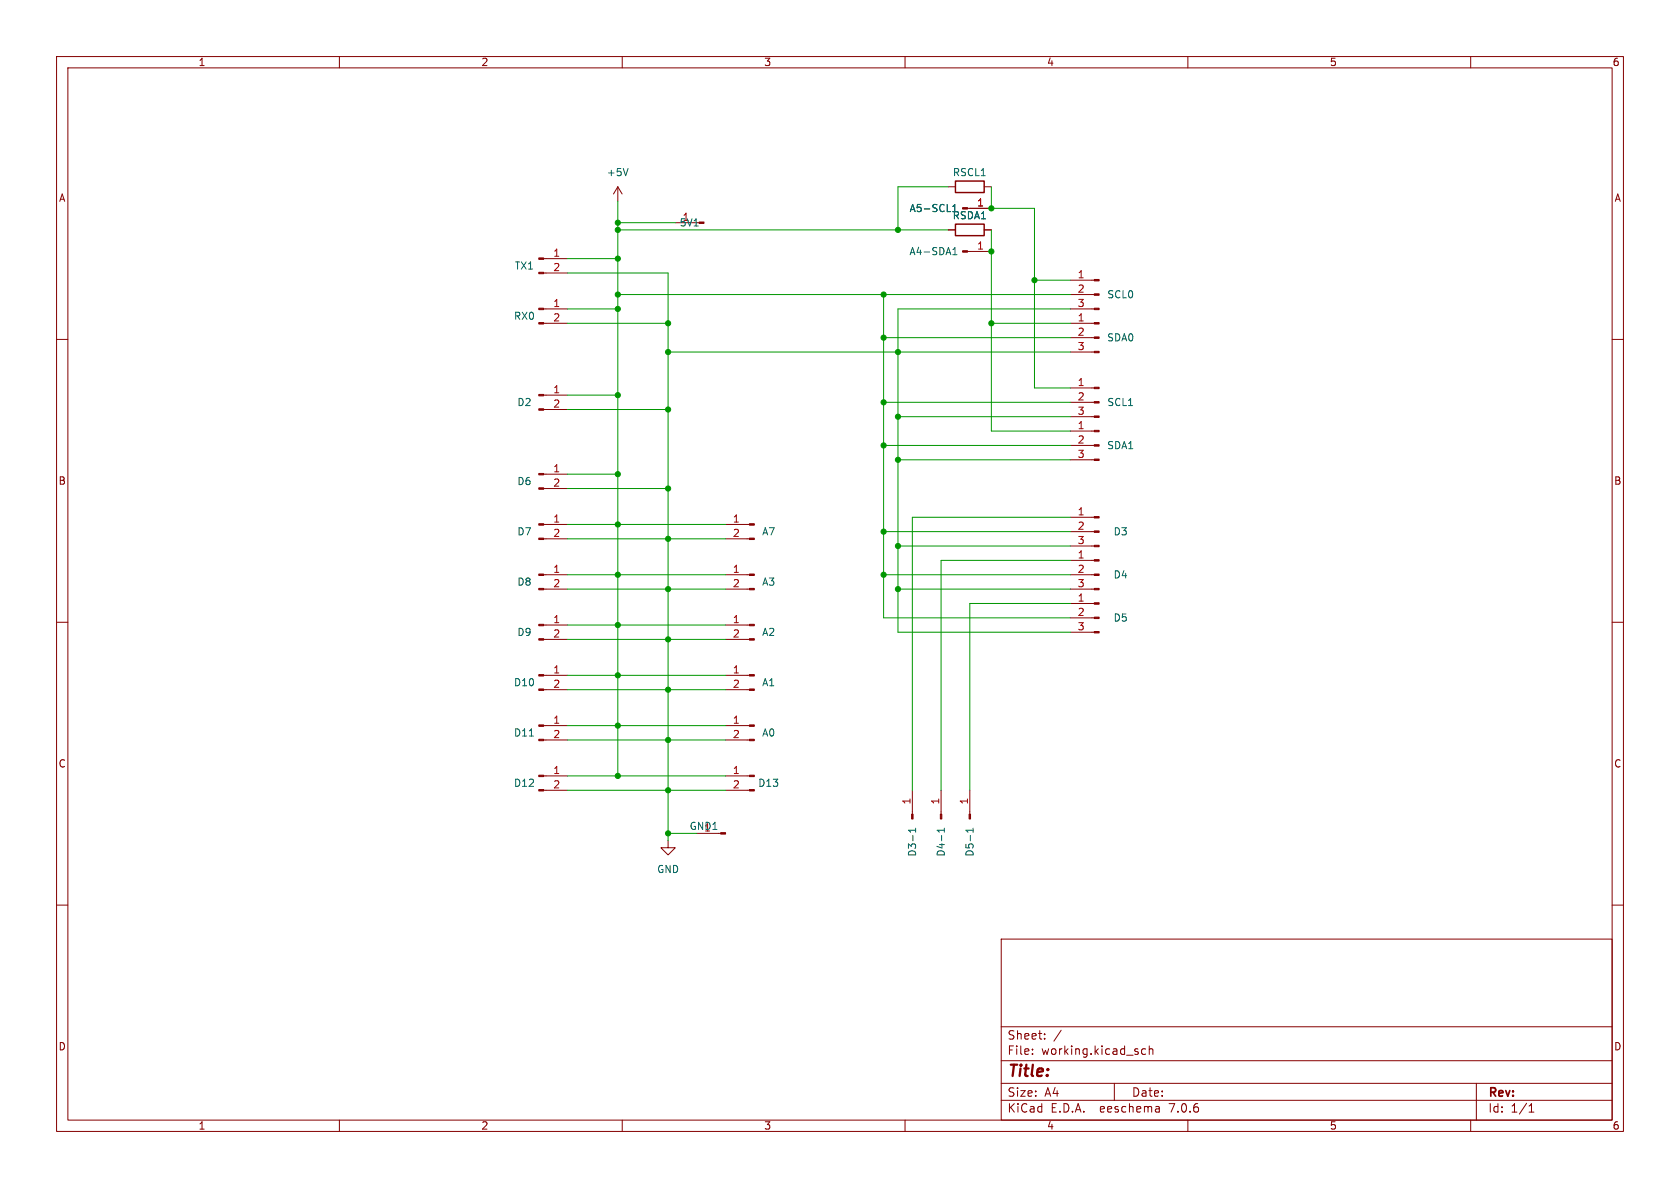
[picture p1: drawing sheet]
(kicad_sch (version 20230121) (generator eeschema)

 (paper "A4")

 (lib_symbols
  (symbol "Conn_01x01_Male_1" (pin_names (offset 1.016) hide) (in_bom yes) (on_board yes)
   (property "Reference" "5V1" (at 2.54 0 0) (effects (font (size 1.27 1.27))))
   (property "Value" "Conn_01x01_Male" (at 0.635 -2.54 0) (effects (font (size 1.27 1.27)) hide))
   (property "Footprint" "" (at 0 0 0) (effects (font (size 1.27 1.27)) hide))
   (property "Datasheet" "~" (at 0 0 0) (effects (font (size 1.27 1.27)) hide))
   (symbol "Conn_01x01_Male_1_1_1"
    (polyline (pts (xy 1.27 0) (xy 0.8636 0)) (stroke (width 0.1524) (type default)) (fill (type none)))
    (rectangle (start 0.8636 0.127) (end 0 -0.127) (stroke (width 0.1524) (type default)) (fill (type outline)))
    (pin power_out line (at 5.08 0 180) (length 3.81) (name "Pin_1" (effects (font (size 1.27 1.27)))) (number "1" (effects (font (size 1.27 1.27)))))))
  (symbol "Conn_01x01_Male_2" (pin_names (offset 1.016) hide) (in_bom yes) (on_board yes)
   (property "Reference" "GND1" (at 3.81 -1.27 0) (effects (font (size 1.27 1.27))))
   (property "Value" "Conn_01x01_Male_2" (at -0.635 2.54 0) (effects (font (size 1.27 1.27)) hide))
   (property "Footprint" "" (at 0 0 0) (effects (font (size 1.27 1.27)) hide))
   (property "Datasheet" "~" (at 0 0 0) (effects (font (size 1.27 1.27)) hide))
   (symbol "Conn_01x01_Male_2_1_1"
    (polyline (pts (xy 1.27 0) (xy 0.8636 0)) (stroke (width 0.1524) (type default)) (fill (type none)))
    (rectangle (start 0.8636 0.127) (end 0 -0.127) (stroke (width 0.1524) (type default)) (fill (type outline)))
    (pin power_out line (at 5.08 0 180) (length 3.81) (name "Pin_1" (effects (font (size 1.27 1.27)))) (number "1" (effects (font (size 1.27 1.27)))))))
  (symbol "Connector:Conn_01x01_Male" (pin_names (offset 1.016) hide) (in_bom yes) (on_board yes)
   (property "Reference" "J" (at 0 2.54 0) (effects (font (size 1.27 1.27))))
   (property "Value" "Conn_01x01_Male" (at 0 -2.54 0) (effects (font (size 1.27 1.27))))
   (property "Footprint" "" (at 0 0 0) (effects (font (size 1.27 1.27)) hide))
   (property "Datasheet" "~" (at 0 0 0) (effects (font (size 1.27 1.27)) hide))
   (symbol "Conn_01x01_Male_1_1"
    (polyline (pts (xy 1.27 0) (xy 0.8636 0)) (stroke (width 0.1524) (type default)) (fill (type none)))
    (rectangle (start 0.8636 0.127) (end 0 -0.127) (stroke (width 0.1524) (type default)) (fill (type outline)))
    (pin passive line (at 5.08 0 180) (length 3.81) (name "Pin_1" (effects (font (size 1.27 1.27)))) (number "1" (effects (font (size 1.27 1.27)))))))
  (symbol "Connector:Conn_01x02_Male" (pin_names (offset 1.016) hide) (in_bom yes) (on_board yes)
   (property "Reference" "J" (at 0 2.54 0) (effects (font (size 1.27 1.27))))
   (property "Value" "Conn_01x02_Male" (at 0 -5.08 0) (effects (font (size 1.27 1.27))))
   (property "Footprint" "" (at 0 0 0) (effects (font (size 1.27 1.27)) hide))
   (property "Datasheet" "~" (at 0 0 0) (effects (font (size 1.27 1.27)) hide))
   (symbol "Conn_01x02_Male_1_1"
    (polyline (pts (xy 1.27 -2.54) (xy 0.8636 -2.54)) (stroke (width 0.1524) (type default)) (fill (type none)))
    (polyline (pts (xy 1.27 0) (xy 0.8636 0)) (stroke (width 0.1524) (type default)) (fill (type none)))
    (rectangle (start 0.8636 -2.413) (end 0 -2.667) (stroke (width 0.1524) (type default)) (fill (type outline)))
    (rectangle (start 0.8636 0.127) (end 0 -0.127) (stroke (width 0.1524) (type default)) (fill (type outline)))
    (pin passive line (at 5.08 0 180) (length 3.81) (name "Pin_1" (effects (font (size 1.27 1.27)))) (number "1" (effects (font (size 1.27 1.27)))))
    (pin passive line (at 5.08 -2.54 180) (length 3.81) (name "Pin_2" (effects (font (size 1.27 1.27)))) (number "2" (effects (font (size 1.27 1.27)))))))
  (symbol "Connector:Conn_01x03_Male" (pin_names (offset 1.016) hide) (in_bom yes) (on_board yes)
   (property "Reference" "J" (at 0 5.08 0) (effects (font (size 1.27 1.27))))
   (property "Value" "Conn_01x03_Male" (at 0 -5.08 0) (effects (font (size 1.27 1.27))))
   (property "Footprint" "" (at 0 0 0) (effects (font (size 1.27 1.27)) hide))
   (property "Datasheet" "~" (at 0 0 0) (effects (font (size 1.27 1.27)) hide))
   (symbol "Conn_01x03_Male_1_1"
    (polyline (pts (xy 1.27 -2.54) (xy 0.8636 -2.54)) (stroke (width 0.1524) (type default)) (fill (type none)))
    (polyline (pts (xy 1.27 0) (xy 0.8636 0)) (stroke (width 0.1524) (type default)) (fill (type none)))
    (polyline (pts (xy 1.27 2.54) (xy 0.8636 2.54)) (stroke (width 0.1524) (type default)) (fill (type none)))
    (rectangle (start 0.8636 -2.413) (end 0 -2.667) (stroke (width 0.1524) (type default)) (fill (type outline)))
    (rectangle (start 0.8636 0.127) (end 0 -0.127) (stroke (width 0.1524) (type default)) (fill (type outline)))
    (rectangle (start 0.8636 2.667) (end 0 2.413) (stroke (width 0.1524) (type default)) (fill (type outline)))
    (pin passive line (at 5.08 2.54 180) (length 3.81) (name "Pin_1" (effects (font (size 1.27 1.27)))) (number "1" (effects (font (size 1.27 1.27)))))
    (pin passive line (at 5.08 0 180) (length 3.81) (name "Pin_2" (effects (font (size 1.27 1.27)))) (number "2" (effects (font (size 1.27 1.27)))))
    (pin passive line (at 5.08 -2.54 180) (length 3.81) (name "Pin_3" (effects (font (size 1.27 1.27)))) (number "3" (effects (font (size 1.27 1.27)))))))
  (symbol "Device:R" (pin_numbers hide) (pin_names (offset 0)) (in_bom yes) (on_board yes)
   (property "Reference" "R" (at 2.032 0 90) (effects (font (size 1.27 1.27))))
   (property "Value" "R" (at 0 0 90) (effects (font (size 1.27 1.27))))
   (property "Footprint" "" (at -1.778 0 90) (effects (font (size 1.27 1.27)) hide))
   (property "Datasheet" "~" (at 0 0 0) (effects (font (size 1.27 1.27)) hide))
   (symbol "R_0_1"
    (rectangle (start -1.016 -2.54) (end 1.016 2.54) (stroke (width 0.254) (type default)) (fill (type none))))
   (symbol "R_1_1"
    (pin passive line (at 0 3.81 270) (length 1.27) (name "~" (effects (font (size 1.27 1.27)))) (number "1" (effects (font (size 1.27 1.27)))))
    (pin passive line (at 0 -3.81 90) (length 1.27) (name "~" (effects (font (size 1.27 1.27)))) (number "2" (effects (font (size 1.27 1.27)))))))
  (symbol "power:+5V" (power) (pin_names (offset 0)) (in_bom yes) (on_board yes)
   (property "Reference" "#PWR" (at 0 -3.81 0) (effects (font (size 1.27 1.27)) hide))
   (property "Value" "+5V" (at 0 3.556 0) (effects (font (size 1.27 1.27))))
   (property "Footprint" "" (at 0 0 0) (effects (font (size 1.27 1.27)) hide))
   (property "Datasheet" "" (at 0 0 0) (effects (font (size 1.27 1.27)) hide))
   (symbol "+5V_0_1"
    (polyline (pts (xy -0.762 1.27) (xy 0 2.54)) (stroke (width 0) (type default)) (fill (type none)))
    (polyline (pts (xy 0 0) (xy 0 2.54)) (stroke (width 0) (type default)) (fill (type none)))
    (polyline (pts (xy 0 2.54) (xy 0.762 1.27)) (stroke (width 0) (type default)) (fill (type none))))
   (symbol "+5V_1_1"
    (pin power_in line (at 0 0 90) (length 0) hide (name "+5V" (effects (font (size 1.27 1.27)))) (number "1" (effects (font (size 1.27 1.27)))))))
  (symbol "power:GND" (power) (pin_names (offset 0)) (in_bom yes) (on_board yes)
   (property "Reference" "#PWR" (at 0 -6.35 0) (effects (font (size 1.27 1.27)) hide))
   (property "Value" "GND" (at 0 -3.81 0) (effects (font (size 1.27 1.27))))
   (property "Footprint" "" (at 0 0 0) (effects (font (size 1.27 1.27)) hide))
   (property "Datasheet" "" (at 0 0 0) (effects (font (size 1.27 1.27)) hide))
   (symbol "GND_0_1"
    (polyline (pts (xy 0 0) (xy 0 -1.27) (xy 1.27 -1.27) (xy 0 -2.54) (xy -1.27 -1.27) (xy 0 -1.27)) (stroke (width 0) (type default)) (fill (type none))))
   (symbol "GND_1_1"
    (pin power_in line (at 0 0 270) (length 0) hide (name "GND" (effects (font (size 1.27 1.27)))) (number "1" (effects (font (size 1.27 1.27))))))))

 (junction (at 118.11 147.32) (diameter 0) (color 0 0 0 0))
 (junction (at 158.75 73.66) (diameter 0) (color 0 0 0 0))
 (junction (at 109.22 92.71) (diameter 0) (color 0 0 0 0))
 (junction (at 158.75 81.28) (diameter 0) (color 0 0 0 0))
 (junction (at 156.21 59.69) (diameter 0) (color 0 0 0 0))
 (junction (at 156.21 78.74) (diameter 0) (color 0 0 0 0))
 (junction (at 109.22 45.72) (diameter 0) (color 0 0 0 0))
 (junction (at 158.75 96.52) (diameter 0) (color 0 0 0 0))
 (junction (at 109.22 69.85) (diameter 0) (color 0 0 0 0))
 (junction (at 118.11 86.36) (diameter 0) (color 0 0 0 0))
 (junction (at 109.22 137.16) (diameter 0) (color 0 0 0 0))
 (junction (at 118.11 130.81) (diameter 0) (color 0 0 0 0))
 (junction (at 175.26 57.15) (diameter 0) (color 0 0 0 0))
 (junction (at 156.21 71.12) (diameter 0) (color 0 0 0 0))
 (junction (at 109.22 52.07) (diameter 0) (color 0 0 0 0))
 (junction (at 158.75 62.23) (diameter 0) (color 0 0 0 0))
 (junction (at 118.11 72.39) (diameter 0) (color 0 0 0 0))
 (junction (at 118.11 62.23) (diameter 0) (color 0 0 0 0))
 (junction (at 109.22 39.37) (diameter 0) (color 0 0 0 0))
 (junction (at 118.11 104.14) (diameter 0) (color 0 0 0 0))
 (junction (at 109.22 101.6) (diameter 0) (color 0 0 0 0))
 (junction (at 175.26 44.45) (diameter 0) (color 0 0 0 0))
 (junction (at 182.88 49.53) (diameter 0) (color 0 0 0 0))
 (junction (at 156.21 52.07) (diameter 0) (color 0 0 0 0))
 (junction (at 158.75 40.64) (diameter 0) (color 0 0 0 0))
 (junction (at 118.11 113.03) (diameter 0) (color 0 0 0 0))
 (junction (at 109.22 54.61) (diameter 0) (color 0 0 0 0))
 (junction (at 175.26 36.83) (diameter 0) (color 0 0 0 0))
 (junction (at 109.22 40.64) (diameter 0) (color 0 0 0 0))
 (junction (at 156.21 101.6) (diameter 0) (color 0 0 0 0))
 (junction (at 109.22 110.49) (diameter 0) (color 0 0 0 0))
 (junction (at 109.22 128.27) (diameter 0) (color 0 0 0 0))
 (junction (at 158.75 104.14) (diameter 0) (color 0 0 0 0))
 (junction (at 118.11 95.25) (diameter 0) (color 0 0 0 0))
 (junction (at 109.22 119.38) (diameter 0) (color 0 0 0 0))
 (junction (at 118.11 139.7) (diameter 0) (color 0 0 0 0))
 (junction (at 118.11 57.15) (diameter 0) (color 0 0 0 0))
 (junction (at 109.22 83.82) (diameter 0) (color 0 0 0 0))
 (junction (at 118.11 121.92) (diameter 0) (color 0 0 0 0))
 (junction (at 156.21 93.98) (diameter 0) (color 0 0 0 0))

 (wire (pts (xy 100.33 113.03) (xy 118.11 113.03)) (stroke (width 0) (type default)))
 (wire (pts (xy 100.33 57.15) (xy 118.11 57.15)) (stroke (width 0) (type default)))
 (wire (pts (xy 118.11 95.25) (xy 128.27 95.25)) (stroke (width 0) (type default)))
 (wire (pts (xy 156.21 78.74) (xy 189.23 78.74)) (stroke (width 0) (type default)))
 (wire (pts (xy 158.75 81.28) (xy 189.23 81.28)) (stroke (width 0) (type default)))
 (wire (pts (xy 100.33 69.85) (xy 109.22 69.85)) (stroke (width 0) (type default)))
 (wire (pts (xy 158.75 33.02) (xy 158.75 40.64)) (stroke (width 0) (type default)))
 (wire (pts (xy 100.33 92.71) (xy 109.22 92.71)) (stroke (width 0) (type default)))
 (wire (pts (xy 118.11 113.03) (xy 118.11 121.92)) (stroke (width 0) (type default)))
 (wire (pts (xy 158.75 73.66) (xy 189.23 73.66)) (stroke (width 0) (type default)))
 (wire (pts (xy 156.21 101.6) (xy 156.21 109.22)) (stroke (width 0) (type default)))
 (wire (pts (xy 100.33 86.36) (xy 118.11 86.36)) (stroke (width 0) (type default)))
 (wire (pts (xy 100.33 119.38) (xy 109.22 119.38)) (stroke (width 0) (type default)))
 (wire (pts (xy 171.45 106.68) (xy 171.45 139.7)) (stroke (width 0) (type default)))
 (wire (pts (xy 118.11 139.7) (xy 128.27 139.7)) (stroke (width 0) (type default)))
 (wire (pts (xy 109.22 39.37) (xy 119.38 39.37)) (stroke (width 0) (type default)))
 (wire (pts (xy 158.75 104.14) (xy 189.23 104.14)) (stroke (width 0) (type default)))
 (wire (pts (xy 182.88 36.83) (xy 182.88 49.53)) (stroke (width 0) (type default)))
 (wire (pts (xy 158.75 62.23) (xy 189.23 62.23)) (stroke (width 0) (type default)))
 (wire (pts (xy 118.11 104.14) (xy 118.11 95.25)) (stroke (width 0) (type default)))
 (wire (pts (xy 156.21 71.12) (xy 189.23 71.12)) (stroke (width 0) (type default)))
 (wire (pts (xy 109.22 83.82) (xy 109.22 92.71)) (stroke (width 0) (type default)))
 (wire (pts (xy 118.11 104.14) (xy 128.27 104.14)) (stroke (width 0) (type default)))
 (wire (pts (xy 100.33 130.81) (xy 118.11 130.81)) (stroke (width 0) (type default)))
 (wire (pts (xy 100.33 101.6) (xy 109.22 101.6)) (stroke (width 0) (type default)))
 (wire (pts (xy 158.75 54.61) (xy 189.23 54.61)) (stroke (width 0) (type default)))
 (wire (pts (xy 158.75 54.61) (xy 158.75 62.23)) (stroke (width 0) (type default)))
 (wire (pts (xy 100.33 83.82) (xy 109.22 83.82)) (stroke (width 0) (type default)))
 (wire (pts (xy 175.26 33.02) (xy 175.26 36.83)) (stroke (width 0) (type default)))
 (wire (pts (xy 158.75 96.52) (xy 189.23 96.52)) (stroke (width 0) (type default)))
 (wire (pts (xy 156.21 93.98) (xy 189.23 93.98)) (stroke (width 0) (type default)))
 (wire (pts (xy 109.22 45.72) (xy 109.22 52.07)) (stroke (width 0) (type default)))
 (wire (pts (xy 109.22 101.6) (xy 128.27 101.6)) (stroke (width 0) (type default)))
 (wire (pts (xy 118.11 113.03) (xy 118.11 104.14)) (stroke (width 0) (type default)))
 (wire (pts (xy 118.11 113.03) (xy 128.27 113.03)) (stroke (width 0) (type default)))
 (wire (pts (xy 100.33 95.25) (xy 118.11 95.25)) (stroke (width 0) (type default)))
 (wire (pts (xy 118.11 57.15) (xy 118.11 62.23)) (stroke (width 0) (type default)))
 (wire (pts (xy 100.33 128.27) (xy 109.22 128.27)) (stroke (width 0) (type default)))
 (wire (pts (xy 109.22 52.07) (xy 109.22 54.61)) (stroke (width 0) (type default)))
 (wire (pts (xy 156.21 59.69) (xy 156.21 71.12)) (stroke (width 0) (type default)))
 (wire (pts (xy 167.64 33.02) (xy 158.75 33.02)) (stroke (width 0) (type default)))
 (wire (pts (xy 189.23 106.68) (xy 171.45 106.68)) (stroke (width 0) (type default)))
 (wire (pts (xy 158.75 62.23) (xy 158.75 73.66)) (stroke (width 0) (type default)))
 (wire (pts (xy 109.22 137.16) (xy 128.27 137.16)) (stroke (width 0) (type default)))
 (wire (pts (xy 118.11 139.7) (xy 118.11 147.32)) (stroke (width 0) (type default)))
 (wire (pts (xy 109.22 128.27) (xy 128.27 128.27)) (stroke (width 0) (type default)))
 (wire (pts (xy 158.75 96.52) (xy 158.75 104.14)) (stroke (width 0) (type default)))
 (wire (pts (xy 100.33 110.49) (xy 109.22 110.49)) (stroke (width 0) (type default)))
 (wire (pts (xy 175.26 40.64) (xy 175.26 44.45)) (stroke (width 0) (type default)))
 (wire (pts (xy 156.21 52.07) (xy 156.21 59.69)) (stroke (width 0) (type default)))
 (wire (pts (xy 109.22 119.38) (xy 109.22 128.27)) (stroke (width 0) (type default)))
 (wire (pts (xy 100.33 121.92) (xy 118.11 121.92)) (stroke (width 0) (type default)))
 (wire (pts (xy 156.21 93.98) (xy 156.21 101.6)) (stroke (width 0) (type default)))
 (wire (pts (xy 182.88 49.53) (xy 182.88 68.58)) (stroke (width 0) (type default)))
 (wire (pts (xy 109.22 101.6) (xy 109.22 110.49)) (stroke (width 0) (type default)))
 (wire (pts (xy 182.88 49.53) (xy 189.23 49.53)) (stroke (width 0) (type default)))
 (wire (pts (xy 158.75 73.66) (xy 158.75 81.28)) (stroke (width 0) (type default)))
 (wire (pts (xy 182.88 68.58) (xy 189.23 68.58)) (stroke (width 0) (type default)))
 (wire (pts (xy 109.22 110.49) (xy 128.27 110.49)) (stroke (width 0) (type default)))
 (wire (pts (xy 109.22 54.61) (xy 109.22 69.85)) (stroke (width 0) (type default)))
 (wire (pts (xy 166.37 139.7) (xy 166.37 99.06)) (stroke (width 0) (type default)))
 (wire (pts (xy 175.26 57.15) (xy 189.23 57.15)) (stroke (width 0) (type default)))
 (wire (pts (xy 118.11 121.92) (xy 118.11 130.81)) (stroke (width 0) (type default)))
 (wire (pts (xy 118.11 57.15) (xy 118.11 48.26)) (stroke (width 0) (type default)))
 (wire (pts (xy 109.22 92.71) (xy 109.22 101.6)) (stroke (width 0) (type default)))
 (wire (pts (xy 175.26 36.83) (xy 182.88 36.83)) (stroke (width 0) (type default)))
 (wire (pts (xy 100.33 45.72) (xy 109.22 45.72)) (stroke (width 0) (type default)))
 (wire (pts (xy 118.11 62.23) (xy 118.11 72.39)) (stroke (width 0) (type default)))
 (wire (pts (xy 118.11 130.81) (xy 118.11 139.7)) (stroke (width 0) (type default)))
 (wire (pts (xy 161.29 91.44) (xy 161.29 139.7)) (stroke (width 0) (type default)))
 (wire (pts (xy 175.26 76.2) (xy 189.23 76.2)) (stroke (width 0) (type default)))
 (wire (pts (xy 118.11 86.36) (xy 118.11 72.39)) (stroke (width 0) (type default)))
 (wire (pts (xy 156.21 71.12) (xy 156.21 78.74)) (stroke (width 0) (type default)))
 (wire (pts (xy 109.22 35.56) (xy 109.22 39.37)) (stroke (width 0) (type default)))
 (wire (pts (xy 166.37 99.06) (xy 189.23 99.06)) (stroke (width 0) (type default)))
 (wire (pts (xy 156.21 78.74) (xy 156.21 93.98)) (stroke (width 0) (type default)))
 (wire (pts (xy 156.21 52.07) (xy 189.23 52.07)) (stroke (width 0) (type default)))
 (wire (pts (xy 158.75 62.23) (xy 118.11 62.23)) (stroke (width 0) (type default)))
 (wire (pts (xy 100.33 139.7) (xy 118.11 139.7)) (stroke (width 0) (type default)))
 (wire (pts (xy 118.11 147.32) (xy 118.11 148.59)) (stroke (width 0) (type default)))
 (wire (pts (xy 109.22 119.38) (xy 128.27 119.38)) (stroke (width 0) (type default)))
 (wire (pts (xy 109.22 137.16) (xy 100.33 137.16)) (stroke (width 0) (type default)))
 (wire (pts (xy 158.75 104.14) (xy 158.75 111.76)) (stroke (width 0) (type default)))
 (wire (pts (xy 109.22 52.07) (xy 156.21 52.07)) (stroke (width 0) (type default)))
 (wire (pts (xy 189.23 91.44) (xy 161.29 91.44)) (stroke (width 0) (type default)))
 (wire (pts (xy 109.22 110.49) (xy 109.22 119.38)) (stroke (width 0) (type default)))
 (wire (pts (xy 109.22 40.64) (xy 158.75 40.64)) (stroke (width 0) (type default)))
 (wire (pts (xy 109.22 92.71) (xy 128.27 92.71)) (stroke (width 0) (type default)))
 (wire (pts (xy 189.23 101.6) (xy 156.21 101.6)) (stroke (width 0) (type default)))
 (wire (pts (xy 156.21 109.22) (xy 189.23 109.22)) (stroke (width 0) (type default)))
 (wire (pts (xy 118.11 121.92) (xy 128.27 121.92)) (stroke (width 0) (type default)))
 (wire (pts (xy 118.11 147.32) (xy 123.19 147.32)) (stroke (width 0) (type default)))
 (wire (pts (xy 118.11 48.26) (xy 100.33 48.26)) (stroke (width 0) (type default)))
 (wire (pts (xy 100.33 72.39) (xy 118.11 72.39)) (stroke (width 0) (type default)))
 (wire (pts (xy 158.75 40.64) (xy 167.64 40.64)) (stroke (width 0) (type default)))
 (wire (pts (xy 175.26 57.15) (xy 175.26 76.2)) (stroke (width 0) (type default)))
 (wire (pts (xy 158.75 81.28) (xy 158.75 96.52)) (stroke (width 0) (type default)))
 (wire (pts (xy 100.33 54.61) (xy 109.22 54.61)) (stroke (width 0) (type default)))
 (wire (pts (xy 175.26 44.45) (xy 175.26 57.15)) (stroke (width 0) (type default)))
 (wire (pts (xy 156.21 59.69) (xy 189.23 59.69)) (stroke (width 0) (type default)))
 (wire (pts (xy 109.22 128.27) (xy 109.22 137.16)) (stroke (width 0) (type default)))
 (wire (pts (xy 118.11 95.25) (xy 118.11 86.36)) (stroke (width 0) (type default)))
 (wire (pts (xy 109.22 40.64) (xy 109.22 45.72)) (stroke (width 0) (type default)))
 (wire (pts (xy 109.22 69.85) (xy 109.22 83.82)) (stroke (width 0) (type default)))
 (wire (pts (xy 100.33 104.14) (xy 118.11 104.14)) (stroke (width 0) (type default)))
 (wire (pts (xy 109.22 39.37) (xy 109.22 40.64)) (stroke (width 0) (type default)))
 (wire (pts (xy 158.75 111.76) (xy 189.23 111.76)) (stroke (width 0) (type default)))
 (wire (pts (xy 118.11 130.81) (xy 128.27 130.81)) (stroke (width 0) (type default)))

 (symbol (lib_id "Connector:Conn_01x01_Male") (at 161.29 144.78 90) (unit 1) (in_bom yes) (on_board yes) (dnp no)
  (property "Reference" "D3-1" (at 161.29 146.05 0) (effects (font (size 1.27 1.27)) (justify right)))
  (property "Value" "Conn_01x01_Male" (at 162.56 146.05 0) (effects (font (size 1.27 1.27)) (justify right) hide))
  (property "Footprint" "Connector_PinHeader_2.54mm:PinHeader_1x01_P2.54mm_Vertical" (at 161.29 144.78 0) (effects (font (size 1.27 1.27)) hide))
  (property "Datasheet" "~" (at 161.29 144.78 0) (effects (font (size 1.27 1.27)) hide)) (pin "1"))

 (symbol (lib_id "Connector:Conn_01x01_Male") (at 170.18 36.83 0) (unit 1) (in_bom yes) (on_board yes) (dnp no)
  (property "Reference" "A5-SCL1" (at 165.1 36.83 0) (effects (font (size 1.27 1.27))))
  (property "Value" "Conn_01x01_Male" (at 170.815 34.29 0) (effects (font (size 1.27 1.27)) hide))
  (property "Footprint" "Connector_PinHeader_2.54mm:PinHeader_1x01_P2.54mm_Vertical" (at 170.18 36.83 0) (effects (font (size 1.27 1.27)) hide))
  (property "Datasheet" "~" (at 170.18 36.83 0) (effects (font (size 1.27 1.27)) hide)) (pin "1"))

 (symbol (lib_id "Connector:Conn_01x02_Male") (at 95.25 54.61 0) (unit 1) (in_bom yes) (on_board yes) (dnp no)
  (property "Reference" "RX0" (at 92.71 55.88 0) (effects (font (size 1.27 1.27))))
  (property "Value" "Conn_01x02_Male" (at 85.09 57.15 0) (effects (font (size 1.27 1.27)) hide))
  (property "Footprint" "Connector_PinHeader_2.54mm:PinHeader_1x02_P2.54mm_Vertical" (at 95.25 54.61 0) (effects (font (size 1.27 1.27)) hide))
  (property "Datasheet" "~" (at 95.25 54.61 0) (effects (font (size 1.27 1.27)) hide)) (pin "1") (pin "2"))

 (symbol (lib_id "Connector:Conn_01x01_Male") (at 170.18 44.45 0) (unit 1) (in_bom yes) (on_board yes) (dnp no)
  (property "Reference" "A4-SDA1" (at 165.1 44.45 0) (effects (font (size 1.27 1.27))))
  (property "Value" "Conn_01x01_Male" (at 170.815 41.91 0) (effects (font (size 1.27 1.27)) hide))
  (property "Footprint" "Connector_PinHeader_2.54mm:PinHeader_1x01_P2.54mm_Vertical" (at 170.18 44.45 0) (effects (font (size 1.27 1.27)) hide))
  (property "Datasheet" "~" (at 170.18 44.45 0) (effects (font (size 1.27 1.27)) hide)) (pin "1"))

 (symbol (lib_id "Connector:Conn_01x02_Male") (at 133.35 128.27 0) (mirror y) (unit 1) (in_bom yes) (on_board yes) (dnp no)
  (property "Reference" "A0" (at 135.89 129.54 0) (effects (font (size 1.27 1.27))))
  (property "Value" "Conn_01x02_Male" (at 143.51 130.81 0) (effects (font (size 1.27 1.27)) hide))
  (property "Footprint" "Connector_PinHeader_2.54mm:PinHeader_1x02_P2.54mm_Vertical" (at 133.35 128.27 0) (effects (font (size 1.27 1.27)) hide))
  (property "Datasheet" "~" (at 133.35 128.27 0) (effects (font (size 1.27 1.27)) hide)) (pin "1") (pin "2"))

 (symbol (lib_id "Connector:Conn_01x02_Male") (at 95.25 101.6 0) (unit 1) (in_bom yes) (on_board yes) (dnp no)
  (property "Reference" "D8" (at 92.71 102.87 0) (effects (font (size 1.27 1.27))))
  (property "Value" "Conn_01x02_Male" (at 85.09 104.14 0) (effects (font (size 1.27 1.27)) hide))
  (property "Footprint" "Connector_PinHeader_2.54mm:PinHeader_1x02_P2.54mm_Vertical" (at 95.25 101.6 0) (effects (font (size 1.27 1.27)) hide))
  (property "Datasheet" "~" (at 95.25 101.6 0) (effects (font (size 1.27 1.27)) hide)) (pin "1") (pin "2"))

 (symbol (lib_id "Connector:Conn_01x03_Male") (at 194.31 78.74 0) (mirror y) (unit 1) (in_bom yes) (on_board yes) (dnp no)
  (property "Reference" "SDA1" (at 198.12 78.74 0) (effects (font (size 1.27 1.27))))
  (property "Value" "Conn_01x03_Male" (at 204.47 80.01 0) (effects (font (size 1.27 1.27)) hide))
  (property "Footprint" "Connector_PinHeader_2.54mm:PinHeader_1x03_P2.54mm_Vertical" (at 194.31 78.74 0) (effects (font (size 1.27 1.27)) hide))
  (property "Datasheet" "~" (at 194.31 78.74 0) (effects (font (size 1.27 1.27)) hide)) (pin "1") (pin "2") (pin "3"))

 (symbol (lib_id "Connector:Conn_01x03_Male") (at 194.31 101.6 0) (mirror y) (unit 1) (in_bom yes) (on_board yes) (dnp no)
  (property "Reference" "D4" (at 198.12 101.6 0) (effects (font (size 1.27 1.27))))
  (property "Value" "Conn_01x03_Male" (at 204.47 102.87 0) (effects (font (size 1.27 1.27)) hide))
  (property "Footprint" "Connector_PinHeader_2.54mm:PinHeader_1x03_P2.54mm_Vertical" (at 194.31 101.6 0) (effects (font (size 1.27 1.27)) hide))
  (property "Datasheet" "~" (at 194.31 101.6 0) (effects (font (size 1.27 1.27)) hide)) (pin "1") (pin "2") (pin "3"))

 (symbol (lib_id "Connector:Conn_01x01_Male") (at 166.37 144.78 90) (unit 1) (in_bom yes) (on_board yes) (dnp no)
  (property "Reference" "D4-1" (at 166.37 146.05 0) (effects (font (size 1.27 1.27)) (justify right)))
  (property "Value" "Conn_01x01_Male" (at 167.64 146.05 0) (effects (font (size 1.27 1.27)) (justify right) hide))
  (property "Footprint" "Connector_PinHeader_2.54mm:PinHeader_1x01_P2.54mm_Vertical" (at 166.37 144.78 0) (effects (font (size 1.27 1.27)) hide))
  (property "Datasheet" "~" (at 166.37 144.78 0) (effects (font (size 1.27 1.27)) hide)) (pin "1"))

 (symbol (lib_id "power:GND") (at 118.11 148.59 0) (unit 1) (in_bom yes) (on_board yes) (dnp no) (fields_autoplaced)
  (property "Reference" "#PWR0102" (at 118.11 154.94 0) (effects (font (size 1.27 1.27)) hide))
  (property "Value" "GND" (at 118.11 153.67 0) (effects (font (size 1.27 1.27))))
  (property "Footprint" "" (at 118.11 148.59 0) (effects (font (size 1.27 1.27)) hide))
  (property "Datasheet" "" (at 118.11 148.59 0) (effects (font (size 1.27 1.27)) hide)) (pin "1"))

 (symbol (lib_name "Conn_01x01_Male_2") (lib_id "Connector:Conn_01x01_Male") (at 128.27 147.32 180) (unit 1) (in_bom yes) (on_board yes) (dnp no)
  (property "Reference" "GND1" (at 124.46 146.05 0) (effects (font (size 1.27 1.27))))
  (property "Value" "Conn_01x01_Male" (at 128.905 149.86 0) (effects (font (size 1.27 1.27)) hide))
  (property "Footprint" "Connector_PinHeader_2.54mm:PinHeader_1x01_P2.54mm_Vertical" (at 128.27 147.32 0) (effects (font (size 1.27 1.27)) hide))
  (property "Datasheet" "~" (at 128.27 147.32 0) (effects (font (size 1.27 1.27)) hide)) (pin "1"))

 (symbol (lib_id "power:+5V") (at 109.22 35.56 0) (unit 1) (in_bom yes) (on_board yes) (dnp no) (fields_autoplaced)
  (property "Reference" "#PWR0101" (at 109.22 39.37 0) (effects (font (size 1.27 1.27)) hide))
  (property "Value" "+5V" (at 109.22 30.48 0) (effects (font (size 1.27 1.27))))
  (property "Footprint" "" (at 109.22 35.56 0) (effects (font (size 1.27 1.27)) hide))
  (property "Datasheet" "" (at 109.22 35.56 0) (effects (font (size 1.27 1.27)) hide)) (pin "1"))

 (symbol (lib_id "Connector:Conn_01x02_Male") (at 133.35 119.38 0) (mirror y) (unit 1) (in_bom yes) (on_board yes) (dnp no)
  (property "Reference" "A1" (at 135.89 120.65 0) (effects (font (size 1.27 1.27))))
  (property "Value" "Conn_01x02_Male" (at 143.51 121.92 0) (effects (font (size 1.27 1.27)) hide))
  (property "Footprint" "Connector_PinHeader_2.54mm:PinHeader_1x02_P2.54mm_Vertical" (at 133.35 119.38 0) (effects (font (size 1.27 1.27)) hide))
  (property "Datasheet" "~" (at 133.35 119.38 0) (effects (font (size 1.27 1.27)) hide)) (pin "1") (pin "2"))

 (symbol (lib_id "Connector:Conn_01x02_Male") (at 95.25 69.85 0) (unit 1) (in_bom yes) (on_board yes) (dnp no)
  (property "Reference" "D2" (at 92.71 71.12 0) (effects (font (size 1.27 1.27))))
  (property "Value" "Conn_01x02_Male" (at 85.09 72.39 0) (effects (font (size 1.27 1.27)) hide))
  (property "Footprint" "Connector_PinHeader_2.54mm:PinHeader_1x02_P2.54mm_Vertical" (at 95.25 69.85 0) (effects (font (size 1.27 1.27)) hide))
  (property "Datasheet" "~" (at 95.25 69.85 0) (effects (font (size 1.27 1.27)) hide)) (pin "1") (pin "2"))

 (symbol (lib_name "Conn_01x01_Male_1") (lib_id "Connector:Conn_01x01_Male") (at 124.46 39.37 180) (unit 1) (in_bom yes) (on_board yes) (dnp no)
  (property "Reference" "5V1" (at 121.92 39.37 0) (effects (font (size 1.27 1.27))))
  (property "Value" "Conn_01x01_Male" (at 123.825 36.83 0) (effects (font (size 1.27 1.27)) hide))
  (property "Footprint" "Connector_PinHeader_2.54mm:PinHeader_1x01_P2.54mm_Vertical" (at 124.46 39.37 0) (effects (font (size 1.27 1.27)) hide))
  (property "Datasheet" "~" (at 124.46 39.37 0) (effects (font (size 1.27 1.27)) hide)) (pin "1"))

 (symbol (lib_id "Connector:Conn_01x02_Male") (at 133.35 110.49 0) (mirror y) (unit 1) (in_bom yes) (on_board yes) (dnp no)
  (property "Reference" "A2" (at 135.89 111.76 0) (effects (font (size 1.27 1.27))))
  (property "Value" "Conn_01x02_Male" (at 143.51 113.03 0) (effects (font (size 1.27 1.27)) hide))
  (property "Footprint" "Connector_PinHeader_2.54mm:PinHeader_1x02_P2.54mm_Vertical" (at 133.35 110.49 0) (effects (font (size 1.27 1.27)) hide))
  (property "Datasheet" "~" (at 133.35 110.49 0) (effects (font (size 1.27 1.27)) hide)) (pin "1") (pin "2"))

 (symbol (lib_id "Device:R") (at 171.45 33.02 90) (unit 1) (in_bom yes) (on_board yes) (dnp no)
  (property "Reference" "RSCL1" (at 171.45 30.48 90) (effects (font (size 1.27 1.27))))
  (property "Value" "R" (at 171.45 29.21 90) (effects (font (size 1.27 1.27)) hide))
  (property "Footprint" "Resistor_THT:R_Axial_DIN0207_L6.3mm_D2.5mm_P7.62mm_Horizontal" (at 171.45 34.798 90) (effects (font (size 1.27 1.27)) hide))
  (property "Datasheet" "~" (at 171.45 33.02 0) (effects (font (size 1.27 1.27)) hide)) (pin "1") (pin "2"))

 (symbol (lib_id "Device:R") (at 171.45 40.64 90) (unit 1) (in_bom yes) (on_board yes) (dnp no)
  (property "Reference" "RSDA1" (at 171.45 38.1 90) (effects (font (size 1.27 1.27))))
  (property "Value" "R" (at 171.45 36.83 90) (effects (font (size 1.27 1.27)) hide))
  (property "Footprint" "Resistor_THT:R_Axial_DIN0207_L6.3mm_D2.5mm_P7.62mm_Horizontal" (at 171.45 42.418 90) (effects (font (size 1.27 1.27)) hide))
  (property "Datasheet" "~" (at 171.45 40.64 0) (effects (font (size 1.27 1.27)) hide)) (pin "1") (pin "2"))

 (symbol (lib_id "Connector:Conn_01x02_Male") (at 95.25 110.49 0) (unit 1) (in_bom yes) (on_board yes) (dnp no)
  (property "Reference" "D9" (at 92.71 111.76 0) (effects (font (size 1.27 1.27))))
  (property "Value" "Conn_01x02_Male" (at 85.09 113.03 0) (effects (font (size 1.27 1.27)) hide))
  (property "Footprint" "Connector_PinHeader_2.54mm:PinHeader_1x02_P2.54mm_Vertical" (at 95.25 110.49 0) (effects (font (size 1.27 1.27)) hide))
  (property "Datasheet" "~" (at 95.25 110.49 0) (effects (font (size 1.27 1.27)) hide)) (pin "1") (pin "2"))

 (symbol (lib_id "Connector:Conn_01x02_Male") (at 133.35 137.16 0) (mirror y) (unit 1) (in_bom yes) (on_board yes) (dnp no)
  (property "Reference" "D13" (at 135.89 138.43 0) (effects (font (size 1.27 1.27))))
  (property "Value" "Conn_01x02_Male" (at 143.51 139.7 0) (effects (font (size 1.27 1.27)) hide))
  (property "Footprint" "Connector_PinHeader_2.54mm:PinHeader_1x02_P2.54mm_Vertical" (at 133.35 137.16 0) (effects (font (size 1.27 1.27)) hide))
  (property "Datasheet" "~" (at 133.35 137.16 0) (effects (font (size 1.27 1.27)) hide)) (pin "1") (pin "2"))

 (symbol (lib_id "Connector:Conn_01x02_Male") (at 95.25 45.72 0) (unit 1) (in_bom yes) (on_board yes) (dnp no)
  (property "Reference" "TX1" (at 92.71 46.99 0) (effects (font (size 1.27 1.27))))
  (property "Value" "Conn_01x02_Male" (at 85.09 48.26 0) (effects (font (size 1.27 1.27)) hide))
  (property "Footprint" "Connector_PinHeader_2.54mm:PinHeader_1x02_P2.54mm_Vertical" (at 95.25 45.72 0) (effects (font (size 1.27 1.27)) hide))
  (property "Datasheet" "~" (at 95.25 45.72 0) (effects (font (size 1.27 1.27)) hide)) (pin "1") (pin "2"))

 (symbol (lib_id "Connector:Conn_01x02_Male") (at 133.35 92.71 0) (mirror y) (unit 1) (in_bom yes) (on_board yes) (dnp no)
  (property "Reference" "A7" (at 135.89 93.98 0) (effects (font (size 1.27 1.27))))
  (property "Value" "Conn_01x02_Male" (at 143.51 95.25 0) (effects (font (size 1.27 1.27)) hide))
  (property "Footprint" "Connector_PinHeader_2.54mm:PinHeader_1x02_P2.54mm_Vertical" (at 133.35 92.71 0) (effects (font (size 1.27 1.27)) hide))
  (property "Datasheet" "~" (at 133.35 92.71 0) (effects (font (size 1.27 1.27)) hide)) (pin "1") (pin "2"))

 (symbol (lib_id "Connector:Conn_01x03_Male") (at 194.31 109.22 0) (mirror y) (unit 1) (in_bom yes) (on_board yes) (dnp no)
  (property "Reference" "D5" (at 198.12 109.22 0) (effects (font (size 1.27 1.27))))
  (property "Value" "Conn_01x03_Male" (at 204.47 110.49 0) (effects (font (size 1.27 1.27)) hide))
  (property "Footprint" "Connector_PinHeader_2.54mm:PinHeader_1x03_P2.54mm_Vertical" (at 194.31 109.22 0) (effects (font (size 1.27 1.27)) hide))
  (property "Datasheet" "~" (at 194.31 109.22 0) (effects (font (size 1.27 1.27)) hide)) (pin "1") (pin "2") (pin "3"))

 (symbol (lib_id "Connector:Conn_01x02_Male") (at 95.25 92.71 0) (unit 1) (in_bom yes) (on_board yes) (dnp no)
  (property "Reference" "D7" (at 92.71 93.98 0) (effects (font (size 1.27 1.27))))
  (property "Value" "Conn_01x02_Male" (at 85.09 95.25 0) (effects (font (size 1.27 1.27)) hide))
  (property "Footprint" "Connector_PinHeader_2.54mm:PinHeader_1x02_P2.54mm_Vertical" (at 95.25 92.71 0) (effects (font (size 1.27 1.27)) hide))
  (property "Datasheet" "~" (at 95.25 92.71 0) (effects (font (size 1.27 1.27)) hide)) (pin "1") (pin "2"))

 (symbol (lib_id "Connector:Conn_01x03_Male") (at 194.31 52.07 0) (mirror y) (unit 1) (in_bom yes) (on_board yes) (dnp no)
  (property "Reference" "SCL0" (at 198.12 52.07 0) (effects (font (size 1.27 1.27))))
  (property "Value" "Conn_01x03_Male" (at 204.47 53.34 0) (effects (font (size 1.27 1.27)) hide))
  (property "Footprint" "Connector_PinHeader_2.54mm:PinHeader_1x03_P2.54mm_Vertical" (at 194.31 52.07 0) (effects (font (size 1.27 1.27)) hide))
  (property "Datasheet" "~" (at 194.31 52.07 0) (effects (font (size 1.27 1.27)) hide)) (pin "1") (pin "2") (pin "3"))

 (symbol (lib_id "Connector:Conn_01x03_Male") (at 194.31 59.69 0) (mirror y) (unit 1) (in_bom yes) (on_board yes) (dnp no)
  (property "Reference" "SDA0" (at 198.12 59.69 0) (effects (font (size 1.27 1.27))))
  (property "Value" "Conn_01x03_Male" (at 204.47 60.96 0) (effects (font (size 1.27 1.27)) hide))
  (property "Footprint" "Connector_PinHeader_2.54mm:PinHeader_1x03_P2.54mm_Vertical" (at 194.31 59.69 0) (effects (font (size 1.27 1.27)) hide))
  (property "Datasheet" "~" (at 194.31 59.69 0) (effects (font (size 1.27 1.27)) hide)) (pin "1") (pin "2") (pin "3"))

 (symbol (lib_id "Connector:Conn_01x02_Male") (at 95.25 128.27 0) (unit 1) (in_bom yes) (on_board yes) (dnp no)
  (property "Reference" "D11" (at 92.71 129.54 0) (effects (font (size 1.27 1.27))))
  (property "Value" "Conn_01x02_Male" (at 85.09 130.81 0) (effects (font (size 1.27 1.27)) hide))
  (property "Footprint" "Connector_PinHeader_2.54mm:PinHeader_1x02_P2.54mm_Vertical" (at 95.25 128.27 0) (effects (font (size 1.27 1.27)) hide))
  (property "Datasheet" "~" (at 95.25 128.27 0) (effects (font (size 1.27 1.27)) hide)) (pin "1") (pin "2"))

 (symbol (lib_id "Connector:Conn_01x02_Male") (at 133.35 101.6 0) (mirror y) (unit 1) (in_bom yes) (on_board yes) (dnp no)
  (property "Reference" "A3" (at 135.89 102.87 0) (effects (font (size 1.27 1.27))))
  (property "Value" "Conn_01x02_Male" (at 143.51 104.14 0) (effects (font (size 1.27 1.27)) hide))
  (property "Footprint" "Connector_PinHeader_2.54mm:PinHeader_1x02_P2.54mm_Vertical" (at 133.35 101.6 0) (effects (font (size 1.27 1.27)) hide))
  (property "Datasheet" "~" (at 133.35 101.6 0) (effects (font (size 1.27 1.27)) hide)) (pin "1") (pin "2"))

 (symbol (lib_id "Connector:Conn_01x02_Male") (at 95.25 83.82 0) (unit 1) (in_bom yes) (on_board yes) (dnp no)
  (property "Reference" "D6" (at 92.71 85.09 0) (effects (font (size 1.27 1.27))))
  (property "Value" "Conn_01x02_Male" (at 85.09 86.36 0) (effects (font (size 1.27 1.27)) hide))
  (property "Footprint" "Connector_PinHeader_2.54mm:PinHeader_1x02_P2.54mm_Vertical" (at 95.25 83.82 0) (effects (font (size 1.27 1.27)) hide))
  (property "Datasheet" "~" (at 95.25 83.82 0) (effects (font (size 1.27 1.27)) hide)) (pin "1") (pin "2"))

 (symbol (lib_id "Connector:Conn_01x03_Male") (at 194.31 93.98 0) (mirror y) (unit 1) (in_bom yes) (on_board yes) (dnp no)
  (property "Reference" "D3" (at 198.12 93.98 0) (effects (font (size 1.27 1.27))))
  (property "Value" "Conn_01x03_Male" (at 204.47 95.25 0) (effects (font (size 1.27 1.27)) hide))
  (property "Footprint" "Connector_PinHeader_2.54mm:PinHeader_1x03_P2.54mm_Vertical" (at 194.31 93.98 0) (effects (font (size 1.27 1.27)) hide))
  (property "Datasheet" "~" (at 194.31 93.98 0) (effects (font (size 1.27 1.27)) hide)) (pin "1") (pin "2") (pin "3"))

 (symbol (lib_id "Connector:Conn_01x03_Male") (at 194.31 71.12 0) (mirror y) (unit 1) (in_bom yes) (on_board yes) (dnp no)
  (property "Reference" "SCL1" (at 198.12 71.12 0) (effects (font (size 1.27 1.27))))
  (property "Value" "Conn_01x03_Male" (at 204.47 72.39 0) (effects (font (size 1.27 1.27)) hide))
  (property "Footprint" "Connector_PinHeader_2.54mm:PinHeader_1x03_P2.54mm_Vertical" (at 194.31 71.12 0) (effects (font (size 1.27 1.27)) hide))
  (property "Datasheet" "~" (at 194.31 71.12 0) (effects (font (size 1.27 1.27)) hide)) (pin "1") (pin "2") (pin "3"))

 (symbol (lib_id "Connector:Conn_01x02_Male") (at 95.25 119.38 0) (unit 1) (in_bom yes) (on_board yes) (dnp no)
  (property "Reference" "D10" (at 92.71 120.65 0) (effects (font (size 1.27 1.27))))
  (property "Value" "Conn_01x02_Male" (at 85.09 121.92 0) (effects (font (size 1.27 1.27)) hide))
  (property "Footprint" "Connector_PinHeader_2.54mm:PinHeader_1x02_P2.54mm_Vertical" (at 95.25 119.38 0) (effects (font (size 1.27 1.27)) hide))
  (property "Datasheet" "~" (at 95.25 119.38 0) (effects (font (size 1.27 1.27)) hide)) (pin "1") (pin "2"))

 (symbol (lib_id "Connector:Conn_01x01_Male") (at 171.45 144.78 90) (unit 1) (in_bom yes) (on_board yes) (dnp no)
  (property "Reference" "D5-1" (at 171.45 146.05 0) (effects (font (size 1.27 1.27)) (justify right)))
  (property "Value" "Conn_01x01_Male" (at 172.72 146.05 0) (effects (font (size 1.27 1.27)) (justify right) hide))
  (property "Footprint" "Connector_PinHeader_2.54mm:PinHeader_1x01_P2.54mm_Vertical" (at 171.45 144.78 0) (effects (font (size 1.27 1.27)) hide))
  (property "Datasheet" "~" (at 171.45 144.78 0) (effects (font (size 1.27 1.27)) hide)) (pin "1"))

 (symbol (lib_id "Connector:Conn_01x02_Male") (at 95.25 137.16 0) (unit 1) (in_bom yes) (on_board yes) (dnp no)
  (property "Reference" "D12" (at 92.71 138.43 0) (effects (font (size 1.27 1.27))))
  (property "Value" "Conn_01x02_Male" (at 85.09 139.7 0) (effects (font (size 1.27 1.27)) hide))
  (property "Footprint" "Connector_PinHeader_2.54mm:PinHeader_1x02_P2.54mm_Vertical" (at 95.25 137.16 0) (effects (font (size 1.27 1.27)) hide))
  (property "Datasheet" "~" (at 95.25 137.16 0) (effects (font (size 1.27 1.27)) hide)) (pin "1") (pin "2"))

 (sheet_instances (path "" (page "1"))))
